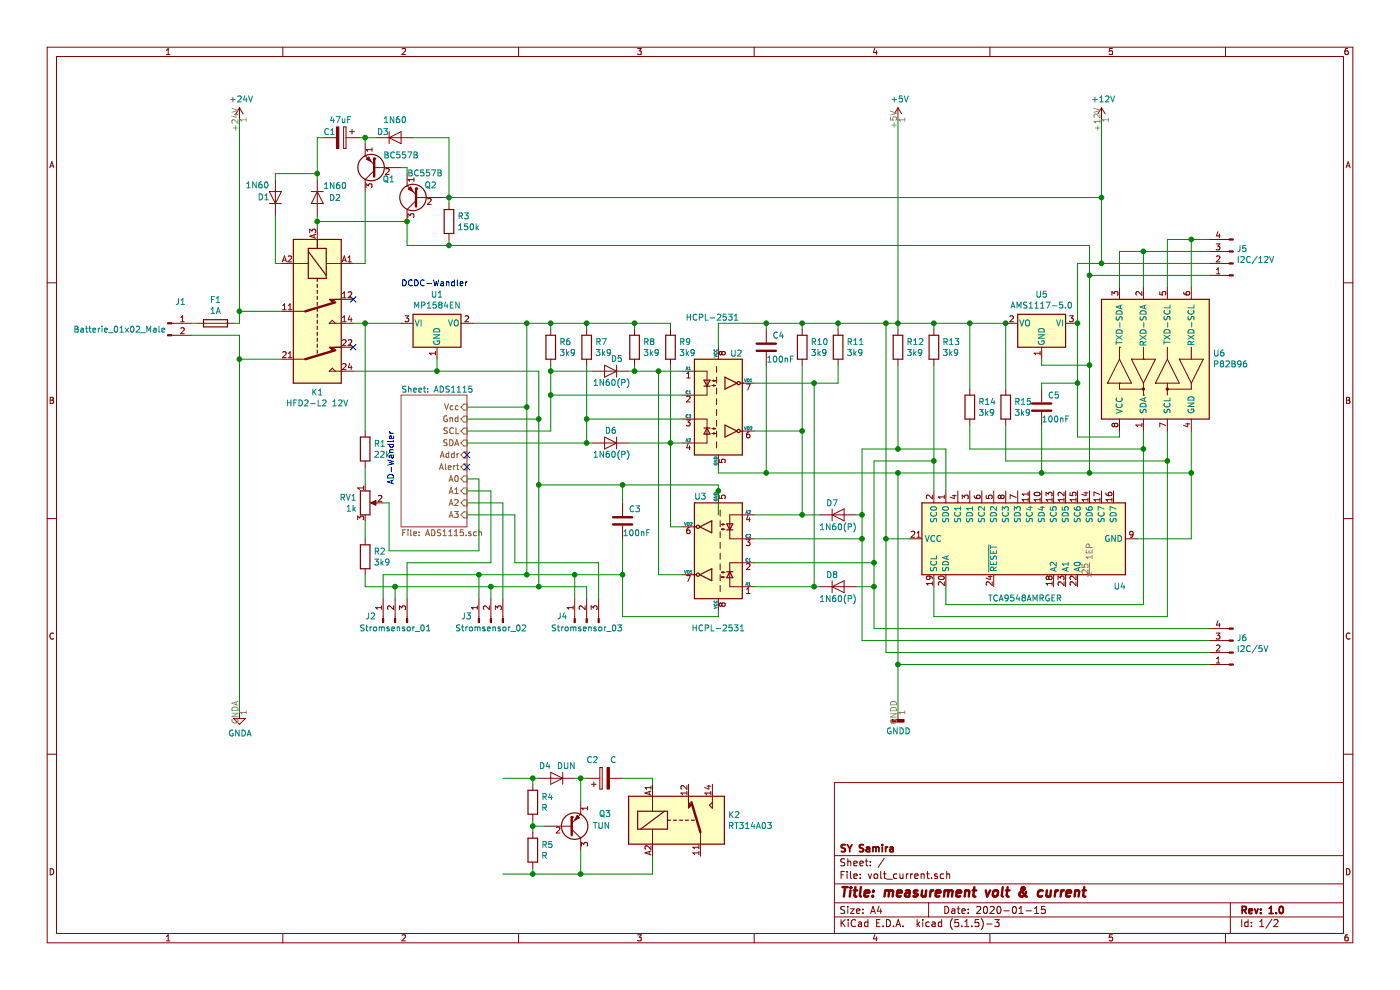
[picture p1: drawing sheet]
EESchema Schematic File Version 4
EELAYER 30 0
EELAYER END
$Descr A4 11693 8268
encoding utf-8
Sheet 1 2
Title "measurement volt & current"
Date "2020-01-15"
Rev "1.0"
Comp "SY Samira"
Comment1 ""
Comment2 ""
Comment3 ""
Comment4 ""
$EndDescr
$Comp
L Connector:Conn_01x02_Male J1
U 1 1
P 1400 2700
F 0 "J1" H 1508 2881 50  0000 C CNN
F 1 "Batterie_01x02_Male" H 1000 2650 50  0000 C CNN
F 2 "Connector_PinSocket_2.54mm:PinSocket_1x02_P2.54mm_Vertical" H 1400 2700 50  0001 C CNN
F 3 "~" H 1400 2700 50  0001 C CNN
	1    1400 2700
	1    0    0    -1  
$EndComp
$Comp
L Isolator:HCPL-063N U2
U 1 1
P 6000 3400
F 0 "U2" H 6150 3850 50  0000 C CNN
F 1 "HCPL-2531" H 5950 4150 50  0000 C CNN
F 2 "Package_SO:SOIC-8_3.9x4.9mm_P1.27mm" H 6000 2700 50  0001 C CNN
F 3 "http://docs.avagotech.com/docs/AV02-0391EN" H 5150 4000 50  0001 C CNN
	1    6000 3400
	1    0    0    -1  
$EndComp
$Comp
L Isolator:HCPL-063N U3
U 1 1
P 6000 4600
F 0 "U3" H 6150 4150 50  0000 C CNN
F 1 "HCPL-2531" H 6000 5250 50  0000 C CNN
F 2 "Package_SO:SOIC-8_3.9x4.9mm_P1.27mm" H 6000 3900 50  0001 C CNN
F 3 "http://docs.avagotech.com/docs/AV02-0391EN" H 5150 5200 50  0001 C CNN
	1    6000 4600
	-1   0    0    1   
$EndComp
Wire Wire Line
	2000 3000 2350 3000
$Comp
L power:GNDA #PWR02
U 1 1
P 2000 5950
F 0 "#PWR02" H 2000 5700 50  0001 C CNN
F 1 "GNDA" H 2005 5777 50  0000 C CNN
F 2 "" H 2000 5950 50  0001 C CNN
F 3 "" H 2000 5950 50  0001 C CNN
	1    2000 5950
	1    0    0    -1  
$EndComp
$Comp
L Device:D D6
U 1 1
P 5100 3700
F 0 "D6" H 5150 3600 50  0000 R CNN
F 1 "1N60(P)" H 5250 3800 50  0000 R CNN
F 2 "Diode_THT:D_5KPW_P12.70mm_Horizontal" H 5100 3700 50  0001 C CNN
F 3 "~" H 5100 3700 50  0001 C CNN
	1    5100 3700
	-1   0    0    1   
$EndComp
$Comp
L Device:D D5
U 1 1
P 5100 3100
F 0 "D5" H 5100 3000 50  0000 R CNN
F 1 "1N60(P)" H 5250 3200 50  0000 R CNN
F 2 "Diode_THT:D_5KPW_P12.70mm_Horizontal" H 5100 3100 50  0001 C CNN
F 3 "~" H 5100 3100 50  0001 C CNN
	1    5100 3100
	-1   0    0    1   
$EndComp
$Comp
L Device:R R7
U 1 1
P 4900 2900
F 0 "R7" H 4970 2946 50  0000 L CNN
F 1 "3k9" H 4970 2855 50  0000 L CNN
F 2 "Resistor_THT:R_Axial_DIN0207_L6.3mm_D2.5mm_P10.16mm_Horizontal" V 4830 2900 50  0001 C CNN
F 3 "~" H 4900 2900 50  0001 C CNN
	1    4900 2900
	1    0    0    -1  
$EndComp
$Comp
L Device:R R6
U 1 1
P 4600 2900
F 0 "R6" H 4670 2946 50  0000 L CNN
F 1 "3k9" H 4670 2855 50  0000 L CNN
F 2 "Resistor_THT:R_Axial_DIN0207_L6.3mm_D2.5mm_P10.16mm_Horizontal" V 4530 2900 50  0001 C CNN
F 3 "~" H 4600 2900 50  0001 C CNN
	1    4600 2900
	1    0    0    -1  
$EndComp
Wire Wire Line
	4900 2750 4900 2700
$Comp
L Device:R R9
U 1 1
P 5600 2900
F 0 "R9" H 5670 2946 50  0000 L CNN
F 1 "3k9" H 5670 2855 50  0000 L CNN
F 2 "Resistor_THT:R_Axial_DIN0207_L6.3mm_D2.5mm_P10.16mm_Horizontal" V 5530 2900 50  0001 C CNN
F 3 "~" H 5600 2900 50  0001 C CNN
	1    5600 2900
	1    0    0    -1  
$EndComp
$Comp
L Device:R R8
U 1 1
P 5300 2900
F 0 "R8" H 5370 2946 50  0000 L CNN
F 1 "3k9" H 5370 2855 50  0000 L CNN
F 2 "Resistor_THT:R_Axial_DIN0207_L6.3mm_D2.5mm_P10.16mm_Horizontal" V 5230 2900 50  0001 C CNN
F 3 "~" H 5300 2900 50  0001 C CNN
	1    5300 2900
	1    0    0    -1  
$EndComp
Wire Wire Line
	6000 3950 6000 3900
$Comp
L Device:D D3
U 1 1
P 3300 1150
F 0 "D3" H 3250 1200 50  0000 R CNN
F 1 "1N60" H 3400 1300 50  0000 R CNN
F 2 "Diode_THT:D_5KPW_P12.70mm_Horizontal" H 3300 1150 50  0001 C CNN
F 3 "~" H 3300 1150 50  0001 C CNN
	1    3300 1150
	1    0    0    -1  
$EndComp
$Comp
L Device:R R10
U 1 1
P 6700 2900
F 0 "R10" H 6770 2946 50  0000 L CNN
F 1 "3k9" H 6770 2855 50  0000 L CNN
F 2 "Resistor_THT:R_Axial_DIN0207_L6.3mm_D2.5mm_P10.16mm_Horizontal" V 6630 2900 50  0001 C CNN
F 3 "~" H 6700 2900 50  0001 C CNN
	1    6700 2900
	1    0    0    -1  
$EndComp
$Comp
L Device:R R11
U 1 1
P 7000 2900
F 0 "R11" H 7070 2946 50  0000 L CNN
F 1 "3k9" H 7070 2855 50  0000 L CNN
F 2 "Resistor_THT:R_Axial_DIN0207_L6.3mm_D2.5mm_P10.16mm_Horizontal" V 6930 2900 50  0001 C CNN
F 3 "~" H 7000 2900 50  0001 C CNN
	1    7000 2900
	1    0    0    -1  
$EndComp
$Comp
L Device:D D8
U 1 1
P 7000 4900
F 0 "D8" H 6950 5000 50  0000 C CNN
F 1 "1N60(P)" H 7000 4800 50  0000 C CNN
F 2 "Diode_THT:D_5KPW_P12.70mm_Horizontal" H 7000 4900 50  0001 C CNN
F 3 "~" H 7000 4900 50  0001 C CNN
	1    7000 4900
	1    0    0    -1  
$EndComp
$Comp
L Device:D D7
U 1 1
P 7000 4300
F 0 "D7" H 6950 4400 50  0000 C CNN
F 1 "1N60(P)" H 7000 4200 50  0000 C CNN
F 2 "Diode_THT:D_5KPW_P12.70mm_Horizontal" H 7000 4300 50  0001 C CNN
F 3 "~" H 7000 4300 50  0001 C CNN
	1    7000 4300
	1    0    0    -1  
$EndComp
$Comp
L power:GNDD #PWR04
U 1 1
P 7500 5950
F 0 "#PWR04" H 7500 5700 50  0001 C CNN
F 1 "GNDD" H 7504 5795 50  0000 C CNN
F 2 "" H 7500 5950 50  0001 C CNN
F 3 "" H 7500 5950 50  0001 C CNN
	1    7500 5950
	1    0    0    -1  
$EndComp
NoConn ~ 2950 2500
NoConn ~ 2950 2900
$Comp
L Device:R R2
U 1 1
P 3050 4650
F 0 "R2" H 3120 4696 50  0000 L CNN
F 1 "3k9" H 3120 4605 50  0000 L CNN
F 2 "Resistor_THT:R_Axial_DIN0207_L6.3mm_D2.5mm_P10.16mm_Horizontal" V 2980 4650 50  0001 C CNN
F 3 "~" H 3050 4650 50  0001 C CNN
	1    3050 4650
	1    0    0    -1  
$EndComp
Wire Wire Line
	3050 4350 3050 4500
$Comp
L Device:R_POT RV1
U 1 1
P 3050 4200
F 0 "RV1" H 2981 4246 50  0000 R CNN
F 1 "1k" H 2981 4155 50  0000 R CNN
F 2 "Potentiometer_THT:Potentiometer_Alps_RK09K_Single_Horizontal" H 3050 4200 50  0001 C CNN
F 3 "~" H 3050 4200 50  0001 C CNN
	1    3050 4200
	1    0    0    -1  
$EndComp
Wire Wire Line
	3050 3900 3050 4050
$Comp
L Device:R R1
U 1 1
P 3050 3750
F 0 "R1" H 3120 3796 50  0000 L CNN
F 1 "22k" H 3120 3705 50  0000 L CNN
F 2 "Resistor_THT:R_Axial_DIN0207_L6.3mm_D2.5mm_P10.16mm_Horizontal" V 2980 3750 50  0001 C CNN
F 3 "~" H 3050 3750 50  0001 C CNN
	1    3050 3750
	1    0    0    -1  
$EndComp
Wire Wire Line
	4900 2700 4600 2700
Wire Wire Line
	4600 2700 4600 2750
Connection ~ 4900 2700
Wire Wire Line
	5600 2700 5600 2750
Connection ~ 4600 2700
Wire Wire Line
	5300 2700 5300 2750
Wire Wire Line
	4600 3050 4600 3100
Connection ~ 5300 2700
Wire Wire Line
	4900 3050 4900 3500
Wire Wire Line
	4600 3300 5700 3300
Connection ~ 5300 3100
Wire Wire Line
	5300 3100 5500 3100
Wire Wire Line
	5600 3700 5700 3700
Wire Wire Line
	6000 2700 6000 2900
$Comp
L power:+24V #PWR01
U 1 1
P 2000 1000
F 0 "#PWR01" H 2000 850 50  0001 C CNN
F 1 "+24V" H 2015 1173 50  0000 C CNN
F 2 "" H 2000 1000 50  0001 C CNN
F 3 "" H 2000 1000 50  0001 C CNN
	1    2000 1000
	1    0    0    -1  
$EndComp
Wire Wire Line
	2350 2600 2000 2600
Connection ~ 5600 3700
Connection ~ 4600 3100
Wire Wire Line
	4600 3100 4600 3300
Wire Wire Line
	4900 3700 4900 3500
Connection ~ 4900 3500
Wire Wire Line
	4900 2700 5300 2700
Wire Wire Line
	4600 3300 4600 3600
Connection ~ 4600 3300
Wire Wire Line
	5600 3050 5600 3700
Wire Wire Line
	5300 3050 5300 3100
Wire Wire Line
	2000 2800 1600 2800
Text Notes 3300 4050 1    50   ~ 0
AD-Wandler
$Sheet
S 3350 3300 550  1100
U 5E1F6B8F
F0 "ADS1115" 50
F1 "ADS1115.sch" 50
F2 "Gnd" I R 3900 3500 50 
F3 "Vcc" I R 3900 3400 50 
F4 "Addr" I R 3900 3800 50 
F5 "Alert" I R 3900 3900 50 
F6 "A0" I R 3900 4000 50 
F7 "A1" I R 3900 4100 50 
F8 "A2" I R 3900 4200 50 
F9 "A3" I R 3900 4300 50 
F10 "SCL" I R 3900 3600 50 
F11 "SDA" I R 3900 3700 50 
$EndSheet
Text Notes 3350 2400 0    50   ~ 0
DCDC-Wandler
$Comp
L Device:C C4
U 1 1
P 6400 2900
F 0 "C4" H 6450 3000 50  0000 L CNN
F 1 "100nF" H 6400 2800 50  0000 L CNN
F 2 "" H 6438 2750 50  0001 C CNN
F 3 "~" H 6400 2900 50  0001 C CNN
	1    6400 2900
	1    0    0    -1  
$EndComp
$Comp
L Relay:RT42xFxx K1
U 1 1
P 2650 2600
F 0 "K1" V 3325 2600 50  0000 C CNN
F 1 "HFD2-L2 12V" V 3416 2600 50  0000 C CNN
F 2 "Relay_THT:Relay_DPDT_Schrack-RT2-FormC-Dual-Coil_RM5mm" H 2650 2600 50  0001 C CNN
F 3 "http://www.te.com/commerce/DocumentDelivery/DDEController?Action=showdoc&DocId=Data+Sheet%7FRT2_bistable%7F1116%7Fpdf%7FEnglish%7FENG_DS_RT2_bistable_1116.pdf%7F1-1415537-8" H 2650 2600 50  0001 C CNN
	1    2650 2600
	0    1    1    0   
$EndComp
$Comp
L Transistor_BJT:2N3905 Q2
U 1 1
P 3500 1650
F 0 "Q2" H 3350 1550 50  0000 L CNN
F 1 "BC557B" H 3300 1450 50  0000 L CNN
F 2 "Package_TO_SOT_THT:TO-92_Inline" H 3700 1575 50  0001 L CIN
F 3 "https://www.fairchildsemi.com/datasheets/2N/2N3905.pdf" H 3500 1650 50  0001 L CNN
	1    3500 1650
	-1   0    0    1   
$EndComp
$Comp
L Transistor_BJT:2N3905 Q1
U 1 1
P 3150 1400
F 0 "Q1" H 3000 1500 50  0000 L CNN
F 1 "BC557B" H 2800 1300 50  0000 L CNN
F 2 "Package_TO_SOT_THT:TO-92_Inline" H 3350 1325 50  0001 L CIN
F 3 "https://www.fairchildsemi.com/datasheets/2N/2N3905.pdf" H 3150 1400 50  0001 L CNN
	1    3150 1400
	-1   0    0    1   
$EndComp
$Comp
L Device:D D1
U 1 1
P 2300 1650
F 0 "D1" V 2300 1800 50  0000 R CNN
F 1 "1N60" V 2400 1900 50  0000 R CNN
F 2 "Diode_THT:D_5KPW_P12.70mm_Horizontal" H 2300 1650 50  0001 C CNN
F 3 "~" H 2300 1650 50  0001 C CNN
	1    2300 1650
	0    -1   -1   0   
$EndComp
$Comp
L Device:D D2
U 1 1
P 2650 1650
F 0 "D2" V 2650 1850 50  0000 R CNN
F 1 "1N60" V 2550 1900 50  0000 R CNN
F 2 "Diode_THT:D_5KPW_P12.70mm_Horizontal" H 2650 1650 50  0001 C CNN
F 3 "~" H 2650 1650 50  0001 C CNN
	1    2650 1650
	0    1    1    0   
$EndComp
$Comp
L Device:CP C1
U 1 1
P 2850 1150
F 0 "C1" V 2800 1000 50  0000 L CNN
F 1 "47uF" V 2700 1050 50  0000 L CNN
F 2 "" H 2888 1000 50  0001 C CNN
F 3 "~" H 2850 1150 50  0001 C CNN
	1    2850 1150
	0    1    1    0   
$EndComp
Wire Wire Line
	2350 2200 2300 2200
$Comp
L Device:R R3
U 1 1
P 3750 1850
F 0 "R3" H 3820 1896 50  0000 L CNN
F 1 "150k" H 3820 1805 50  0000 L CNN
F 2 "Resistor_THT:R_Axial_DIN0207_L6.3mm_D2.5mm_P10.16mm_Horizontal" V 3680 1850 50  0001 C CNN
F 3 "~" H 3750 1850 50  0001 C CNN
	1    3750 1850
	1    0    0    -1  
$EndComp
Wire Wire Line
	2650 1500 2650 1450
Wire Wire Line
	2650 1450 2300 1450
Connection ~ 2650 1450
Wire Wire Line
	2300 1500 2300 1450
Wire Wire Line
	2300 1800 2300 2200
$Comp
L Device:D D4
U 1 1
P 4650 6500
F 0 "D4" H 4800 6400 50  0000 R CNN
F 1 "DUN" H 4650 6400 50  0000 R CNN
F 2 "Diode_THT:D_5KPW_P12.70mm_Horizontal" H 4650 6500 50  0001 C CNN
F 3 "~" H 4650 6500 50  0001 C CNN
	1    4650 6500
	-1   0    0    1   
$EndComp
$Comp
L Device:R R5
U 1 1
P 4450 7100
F 0 "R5" H 4520 7146 50  0000 L CNN
F 1 "R" H 4520 7055 50  0000 L CNN
F 2 "Resistor_THT:R_Axial_DIN0207_L6.3mm_D2.5mm_P10.16mm_Horizontal" V 4380 7100 50  0001 C CNN
F 3 "~" H 4450 7100 50  0001 C CNN
	1    4450 7100
	1    0    0    -1  
$EndComp
$Comp
L Transistor_BJT:2N3905 Q3
U 1 1
P 4750 6900
F 0 "Q3" H 5000 6800 50  0000 L CNN
F 1 "TUN" H 4950 6900 50  0000 L CNN
F 2 "Package_TO_SOT_THT:TO-92_Inline" H 4950 6825 50  0001 L CIN
F 3 "https://www.fairchildsemi.com/datasheets/2N/2N3905.pdf" H 4750 6900 50  0001 L CNN
	1    4750 6900
	1    0    0    1   
$EndComp
$Comp
L Device:CP C2
U 1 1
P 5050 6500
F 0 "C2" V 5200 6550 50  0000 L CNN
F 1 "C" V 5200 6400 50  0000 L CNN
F 2 "" H 5088 6350 50  0001 C CNN
F 3 "~" H 5050 6500 50  0001 C CNN
	1    5050 6500
	0    -1   -1   0   
$EndComp
Wire Wire Line
	3400 1850 3400 2050
Wire Wire Line
	3750 2050 3750 2000
Connection ~ 3750 2050
Wire Wire Line
	3750 1650 3750 1700
Wire Wire Line
	3050 1600 3050 2200
Wire Wire Line
	3350 1400 3400 1400
Wire Wire Line
	3400 1400 3400 1450
Connection ~ 3400 1850
Wire Wire Line
	3750 1650 3750 1150
Connection ~ 3750 1650
Wire Wire Line
	3150 1150 3050 1150
Wire Wire Line
	3050 1150 3050 1200
Wire Wire Line
	3450 1150 3750 1150
Wire Wire Line
	2650 1800 2650 1850
Wire Wire Line
	2950 2200 3050 2200
Connection ~ 2650 1850
Wire Wire Line
	2650 1850 2650 1900
Wire Wire Line
	2650 1850 3400 1850
Wire Wire Line
	3050 1150 3000 1150
Connection ~ 3050 1150
Wire Wire Line
	2700 1150 2650 1150
Wire Wire Line
	2650 1150 2650 1450
$Comp
L Relay:RT314A03 K2
U 1 1
P 5650 6850
F 0 "K2" H 6080 6896 50  0000 L CNN
F 1 "RT314A03" H 6080 6805 50  0000 L CNN
F 2 "Relay_THT:Relay_SPDT_Schrack-RT1-16A-FormC_RM5mm" H 7200 6800 50  0001 C CNN
F 3 "https://www.te.com/commerce/DocumentDelivery/DDEController?Action=srchrtrv&DocNm=RT1_bistable&DocType=DS&DocLang=English" H 5650 6850 50  0001 C CNN
	1    5650 6850
	1    0    0    -1  
$EndComp
Wire Wire Line
	5200 6500 5450 6500
Wire Wire Line
	5450 6500 5450 6550
$Comp
L Device:R R4
U 1 1
P 4450 6700
F 0 "R4" H 4520 6746 50  0000 L CNN
F 1 "R" H 4520 6655 50  0000 L CNN
F 2 "Resistor_THT:R_Axial_DIN0207_L6.3mm_D2.5mm_P10.16mm_Horizontal" V 4380 6700 50  0001 C CNN
F 3 "~" H 4450 6700 50  0001 C CNN
	1    4450 6700
	1    0    0    -1  
$EndComp
Wire Wire Line
	4800 6500 4850 6500
Connection ~ 4850 6500
Wire Wire Line
	4850 6500 4900 6500
Wire Wire Line
	4850 6500 4850 6700
Wire Wire Line
	4850 7300 4450 7300
Wire Wire Line
	4450 7300 4450 7250
Wire Wire Line
	4850 7300 5450 7300
Connection ~ 4850 7300
Wire Wire Line
	4850 7100 4850 7300
Wire Wire Line
	5450 7150 5450 7300
Wire Wire Line
	4550 6900 4450 6900
Wire Wire Line
	4450 6900 4450 6950
Wire Wire Line
	4450 6850 4450 6900
Connection ~ 4450 6900
Wire Wire Line
	4450 6550 4450 6500
Wire Wire Line
	4450 6500 4500 6500
Wire Wire Line
	4200 6500 4450 6500
Connection ~ 4450 6500
Wire Wire Line
	4200 7300 4450 7300
Connection ~ 4450 7300
$Comp
L Regulator_Linear:AMS1117-5.0 U?
U 1 1
P 3650 2700
AR Path="/5E40E516/5F31F3A8" Ref="U?"  Part="1" 
AR Path="/5F31F3A8" Ref="U1"  Part="1" 
F 0 "U1" H 3650 2942 50  0000 C CNN
F 1 "MP1584EN" H 3650 2851 50  0000 C CNN
F 2 "Package_TO_SOT_SMD:SOT-223-3_TabPin2" H 3650 2900 50  0001 C CNN
F 3 "http://www.advanced-monolithic.com/pdf/ds1117.pdf" H 3750 2450 50  0001 C CNN
	1    3650 2700
	1    0    0    -1  
$EndComp
$Comp
L power:+5V #PWR03
U 1 1
P 7500 1000
F 0 "#PWR03" H 7500 850 50  0001 C CNN
F 1 "+5V" H 7515 1173 50  0000 C CNN
F 2 "" H 7500 1000 50  0001 C CNN
F 3 "" H 7500 1000 50  0001 C CNN
	1    7500 1000
	1    0    0    -1  
$EndComp
$Comp
L Connector:Conn_01x03_Male J2
U 1 1
P 3300 5200
F 0 "J2" V 3350 5450 50  0000 R CNN
F 1 "Stromsensor_01" V 3250 5500 50  0000 R CNN
F 2 "" H 3300 5200 50  0001 C CNN
F 3 "~" H 3300 5200 50  0001 C CNN
	1    3300 5200
	0    -1   -1   0   
$EndComp
$Comp
L Connector:Conn_01x03_Male J3
U 1 1
P 4100 5200
F 0 "J3" V 4150 5450 50  0000 R CNN
F 1 "Stromsensor_02" V 4050 5500 50  0000 R CNN
F 2 "" H 4100 5200 50  0001 C CNN
F 3 "~" H 4100 5200 50  0001 C CNN
	1    4100 5200
	0    -1   -1   0   
$EndComp
$Comp
L Connector:Conn_01x03_Male J4
U 1 1
P 4900 5200
F 0 "J4" V 4950 5450 50  0000 R CNN
F 1 "Stromsensor_03" V 4850 5500 50  0000 R CNN
F 2 "" H 4900 5200 50  0001 C CNN
F 3 "~" H 4900 5200 50  0001 C CNN
	1    4900 5200
	0    -1   -1   0   
$EndComp
$Comp
L Device:C C3
U 1 1
P 5200 4350
F 0 "C3" H 5250 4450 50  0000 L CNN
F 1 "100nF" H 5200 4250 50  0000 L CNN
F 2 "" H 5238 4200 50  0001 C CNN
F 3 "~" H 5200 4350 50  0001 C CNN
	1    5200 4350
	1    0    0    -1  
$EndComp
$Comp
L Device:Fuse F1
U 1 1
P 1800 2700
F 0 "F1" V 1603 2700 50  0000 C CNN
F 1 "1A" V 1694 2700 50  0000 C CNN
F 2 "" V 1730 2700 50  0001 C CNN
F 3 "~" H 1800 2700 50  0001 C CNN
	1    1800 2700
	0    1    1    0   
$EndComp
Wire Wire Line
	2000 2700 1950 2700
Wire Wire Line
	1650 2700 1600 2700
$Comp
L Device:R R12
U 1 1
P 7500 2900
F 0 "R12" H 7570 2946 50  0000 L CNN
F 1 "3k9" H 7570 2855 50  0000 L CNN
F 2 "Resistor_THT:R_Axial_DIN0207_L6.3mm_D2.5mm_P10.16mm_Horizontal" V 7430 2900 50  0001 C CNN
F 3 "~" H 7500 2900 50  0001 C CNN
	1    7500 2900
	1    0    0    -1  
$EndComp
$Comp
L Device:R R13
U 1 1
P 7800 2900
F 0 "R13" H 7870 2946 50  0000 L CNN
F 1 "3k9" H 7870 2855 50  0000 L CNN
F 2 "Resistor_THT:R_Axial_DIN0207_L6.3mm_D2.5mm_P10.16mm_Horizontal" V 7730 2900 50  0001 C CNN
F 3 "~" H 7800 2900 50  0001 C CNN
	1    7800 2900
	1    0    0    -1  
$EndComp
$Comp
L Regulator_Linear:AMS1117-5.0 U5
U 1 1
P 8700 2700
F 0 "U5" H 8700 2942 50  0000 C CNN
F 1 "AMS1117-5.0" H 8700 2851 50  0000 C CNN
F 2 "Package_TO_SOT_SMD:SOT-223-3_TabPin2" H 8700 2900 50  0001 C CNN
F 3 "http://www.advanced-monolithic.com/pdf/ds1117.pdf" H 8800 2450 50  0001 C CNN
	1    8700 2700
	-1   0    0    -1  
$EndComp
$Comp
L Interface_Expansion:P82B96 U6
U 1 1
P 9650 3000
F 0 "U6" V 9696 2520 50  0000 R CNN
F 1 "P82B96" V 9605 2520 50  0000 R CNN
F 2 "" H 9650 3000 50  0001 C CNN
F 3 "http://www.nxp.com/documents/data_sheet/P82B96.pdf" H 9650 3000 50  0001 C CNN
	1    9650 3000
	0    -1   -1   0   
$EndComp
$Comp
L Connector:Conn_01x04_Male J5
U 1 1
P 10300 2200
F 0 "J5" H 10272 2082 50  0000 R CNN
F 1 "I2C/12V" H 10272 2173 50  0000 R CNN
F 2 "" H 10300 2200 50  0001 C CNN
F 3 "~" H 10300 2200 50  0001 C CNN
	1    10300 2200
	-1   0    0    1   
$EndComp
$Comp
L Connector:Conn_01x04_Male J6
U 1 1
P 10300 5450
F 0 "J6" H 10272 5332 50  0000 R CNN
F 1 "I2C/5V" H 10272 5423 50  0000 R CNN
F 2 "" H 10300 5450 50  0001 C CNN
F 3 "~" H 10300 5450 50  0001 C CNN
	1    10300 5450
	-1   0    0    1   
$EndComp
Wire Wire Line
	9950 2000 9950 2400
Wire Wire Line
	9950 2000 9750 2000
Wire Wire Line
	9750 2000 9750 2400
Connection ~ 9950 2000
Wire Wire Line
	9550 2100 9550 2400
Wire Wire Line
	9550 2100 9350 2100
Wire Wire Line
	9350 2100 9350 2400
Connection ~ 9550 2100
$Comp
L power:+12V #PWR05
U 1 1
P 9200 1000
F 0 "#PWR05" H 9200 850 50  0001 C CNN
F 1 "+12V" H 9215 1173 50  0000 C CNN
F 2 "" H 9200 1000 50  0001 C CNN
F 3 "" H 9200 1000 50  0001 C CNN
	1    9200 1000
	1    0    0    -1  
$EndComp
Connection ~ 9200 2200
Wire Wire Line
	4400 2700 4600 2700
Connection ~ 4500 4900
Connection ~ 4400 4800
Wire Wire Line
	4300 4300 4300 4700
Wire Wire Line
	4200 4200 4200 5000
Wire Wire Line
	5000 4700 5000 5000
Wire Wire Line
	4300 4700 5000 4700
Wire Wire Line
	4900 4900 4900 5000
Wire Wire Line
	4500 4900 4900 4900
Wire Wire Line
	4800 5000 4800 4800
Connection ~ 4800 4800
Wire Wire Line
	4400 4800 4800 4800
Wire Wire Line
	4100 5000 4100 4900
Connection ~ 4100 4900
Wire Wire Line
	4100 4900 4500 4900
Wire Wire Line
	4000 5000 4000 4800
Connection ~ 4000 4800
Wire Wire Line
	4000 4800 4400 4800
Wire Wire Line
	3400 5000 3400 4700
Wire Wire Line
	3300 5000 3300 4900
Connection ~ 3300 4900
Wire Wire Line
	3300 4900 4100 4900
Wire Wire Line
	3200 5000 3200 4800
Wire Wire Line
	3200 4800 4000 4800
Wire Wire Line
	4100 4100 4100 4700
Wire Wire Line
	3400 4700 4100 4700
Wire Wire Line
	4000 4000 4000 4600
Wire Wire Line
	3900 4300 4300 4300
Wire Wire Line
	3900 4200 4200 4200
Wire Wire Line
	3900 4100 4100 4100
Wire Wire Line
	3900 4000 4000 4000
NoConn ~ 3900 3900
NoConn ~ 3900 3800
Wire Wire Line
	3900 3700 4900 3700
Connection ~ 4900 3700
Wire Wire Line
	3900 3600 4600 3600
Wire Wire Line
	3900 3500 4500 3500
Wire Wire Line
	4500 3100 4500 3500
Connection ~ 4500 3500
Wire Wire Line
	4500 3500 4500 4050
Wire Wire Line
	4400 2700 4400 3400
Wire Wire Line
	3900 3400 4400 3400
Connection ~ 4400 3400
Wire Wire Line
	4400 3400 4400 4800
Wire Wire Line
	3250 4600 3250 4200
Wire Wire Line
	3250 4600 4000 4600
Wire Wire Line
	3200 4200 3250 4200
Wire Wire Line
	3050 4800 3050 4900
Wire Wire Line
	3050 4900 3300 4900
Wire Wire Line
	2000 2800 2000 3000
Wire Wire Line
	4400 2700 3950 2700
Connection ~ 4400 2700
Wire Wire Line
	3650 3000 3650 3100
Connection ~ 3650 3100
Wire Wire Line
	3650 3100 4500 3100
Wire Wire Line
	2950 3100 3650 3100
Wire Wire Line
	2950 2700 3050 2700
Wire Wire Line
	3050 3600 3050 2700
Connection ~ 3050 2700
Wire Wire Line
	3050 2700 3350 2700
Connection ~ 2000 2600
Wire Wire Line
	2000 2600 2000 2700
Connection ~ 2000 3000
Wire Wire Line
	9550 3750 9550 3600
Wire Wire Line
	9750 3850 9750 3600
Wire Wire Line
	9100 3950 9950 3950
Wire Wire Line
	9950 3950 9950 3600
Wire Wire Line
	9000 3650 9350 3650
Wire Wire Line
	9350 3650 9350 3600
Wire Wire Line
	9000 2200 9200 2200
$Comp
L Device:C C5
U 1 1
P 8700 3400
F 0 "C5" H 8750 3500 50  0000 L CNN
F 1 "100nF" H 8700 3300 50  0000 L CNN
F 2 "" H 8738 3250 50  0001 C CNN
F 3 "~" H 8700 3400 50  0001 C CNN
	1    8700 3400
	1    0    0    -1  
$EndComp
$Comp
L Device:R R15
U 1 1
P 8400 3400
F 0 "R15" H 8470 3446 50  0000 L CNN
F 1 "3k9" H 8470 3355 50  0000 L CNN
F 2 "Resistor_THT:R_Axial_DIN0207_L6.3mm_D2.5mm_P10.16mm_Horizontal" V 8330 3400 50  0001 C CNN
F 3 "~" H 8400 3400 50  0001 C CNN
	1    8400 3400
	1    0    0    -1  
$EndComp
$Comp
L Device:R R14
U 1 1
P 8100 3400
F 0 "R14" H 8170 3446 50  0000 L CNN
F 1 "3k9" H 8170 3355 50  0000 L CNN
F 2 "Resistor_THT:R_Axial_DIN0207_L6.3mm_D2.5mm_P10.16mm_Horizontal" V 8030 3400 50  0001 C CNN
F 3 "~" H 8100 3400 50  0001 C CNN
	1    8100 3400
	1    0    0    -1  
$EndComp
$Comp
L Interface_Expansion:TCA9548AMRGER U4
U 1 1
P 8500 4500
F 0 "U4" V 8100 3700 50  0000 R CNN
F 1 "TCA9548AMRGER" V 8000 4750 50  0000 R CNN
F 2 "Package_DFN_QFN:Texas_RGE0024C_EP2.1x2.1mm" H 8500 3500 50  0001 C CNN
F 3 "http://www.ti.com/lit/ds/symlink/tca9548a.pdf" H 8550 4750 50  0001 C CNN
	1    8500 4500
	0    -1   -1   0   
$EndComp
Connection ~ 9950 3950
Connection ~ 9550 3750
Connection ~ 9750 3850
Wire Wire Line
	9100 3950 8700 3950
Connection ~ 9100 3950
Wire Wire Line
	9100 2300 9100 3050
Wire Wire Line
	9000 2200 9000 2700
Connection ~ 9000 2700
Wire Wire Line
	9000 2700 9000 3200
Wire Wire Line
	8700 3000 8700 3050
Wire Wire Line
	8700 3050 9100 3050
Connection ~ 9100 3050
Wire Wire Line
	9100 3050 9100 3950
Wire Wire Line
	8700 3250 8700 3200
Wire Wire Line
	8700 3200 9000 3200
Connection ~ 9000 3200
Wire Wire Line
	9000 3200 9000 3650
Wire Wire Line
	8700 3550 8700 3950
Connection ~ 8700 3950
Wire Wire Line
	9500 4500 9950 4500
Wire Wire Line
	9950 3950 9950 4500
Wire Wire Line
	7800 3850 7800 4100
Wire Wire Line
	7900 3750 7900 4100
Wire Wire Line
	7800 5150 9750 5150
Wire Wire Line
	7800 4900 7800 5150
Wire Wire Line
	9750 3850 9750 5150
Wire Wire Line
	9550 5050 7900 5050
Wire Wire Line
	9550 3750 9550 5050
Wire Wire Line
	7900 4900 7900 5050
Wire Wire Line
	5600 3700 5600 4400
Connection ~ 9100 2300
Wire Wire Line
	9100 2050 9100 2300
Wire Wire Line
	8100 3250 8100 2700
Connection ~ 8100 2700
Wire Wire Line
	8400 3250 8400 2700
Connection ~ 8400 2700
Wire Wire Line
	8100 2700 8400 2700
Wire Wire Line
	8100 3550 8100 3750
Wire Wire Line
	8100 3750 9550 3750
Wire Wire Line
	8400 3550 8400 3850
Wire Wire Line
	8400 3850 9750 3850
Wire Wire Line
	7800 2750 7800 2700
Connection ~ 7800 2700
Wire Wire Line
	7800 2700 8100 2700
Wire Wire Line
	7800 3050 7800 3850
Connection ~ 7800 3850
Wire Wire Line
	7500 2750 7500 2700
Connection ~ 7500 2700
Wire Wire Line
	7500 3050 7500 3750
Connection ~ 7500 3750
Wire Wire Line
	7500 3750 7900 3750
Wire Wire Line
	7400 2700 7400 4500
Connection ~ 7400 2700
Wire Wire Line
	7400 2700 7500 2700
Wire Wire Line
	7500 2700 7800 2700
Wire Wire Line
	7400 4500 7400 5450
Connection ~ 7400 4500
Wire Wire Line
	7400 4500 7600 4500
Wire Wire Line
	7500 3950 7500 5550
Connection ~ 7500 3950
Wire Wire Line
	7500 3950 8700 3950
Wire Wire Line
	7300 3850 7800 3850
Wire Wire Line
	7200 3750 7500 3750
Wire Wire Line
	7200 3750 7200 4300
Connection ~ 6800 3200
Wire Wire Line
	6700 3600 6700 4300
Wire Wire Line
	7000 2750 7000 2700
Connection ~ 7000 2700
Wire Wire Line
	7000 3050 7000 3200
Wire Wire Line
	6800 3200 7000 3200
Wire Wire Line
	6700 2750 6700 2700
Connection ~ 6700 2700
Wire Wire Line
	6700 2700 7000 2700
Wire Wire Line
	6700 3050 6700 3600
Connection ~ 6700 3600
Wire Wire Line
	6400 2750 6400 2700
Connection ~ 6400 2700
Wire Wire Line
	6400 2700 6700 2700
Wire Wire Line
	6400 3050 6400 3950
Connection ~ 6400 3950
Wire Wire Line
	6400 3950 7500 3950
Wire Wire Line
	7000 2700 7400 2700
Wire Wire Line
	7500 5550 7500 5950
Connection ~ 7500 5550
Wire Wire Line
	6000 2700 6400 2700
Wire Wire Line
	6000 3950 6400 3950
Wire Wire Line
	6300 3200 6800 3200
Wire Wire Line
	6300 3600 6700 3600
Wire Wire Line
	3750 2050 9100 2050
Wire Wire Line
	3750 1650 3700 1650
Wire Wire Line
	3400 2050 3750 2050
Wire Wire Line
	5250 3100 5300 3100
Wire Wire Line
	5250 3700 5600 3700
Wire Wire Line
	5500 3100 5500 4800
Connection ~ 5500 3100
Wire Wire Line
	5500 3100 5700 3100
Wire Wire Line
	5200 4800 5200 5150
Connection ~ 5200 4800
Wire Wire Line
	4800 4800 5200 4800
Wire Wire Line
	4950 3100 4600 3100
Wire Wire Line
	4950 3700 4900 3700
Wire Wire Line
	5700 3500 4900 3500
Wire Wire Line
	5300 2700 5600 2700
Wire Wire Line
	2000 1000 2000 2600
Wire Wire Line
	9200 1000 9200 1650
Wire Wire Line
	2000 3000 2000 5950
Connection ~ 9200 1650
Wire Wire Line
	9200 1650 9200 2200
Wire Wire Line
	7500 1000 7500 2700
Wire Wire Line
	3750 1650 9200 1650
Wire Wire Line
	9950 2000 10100 2000
Wire Wire Line
	9550 2100 10100 2100
Wire Wire Line
	9200 2200 10100 2200
Wire Wire Line
	9100 2300 10100 2300
Wire Wire Line
	7300 5250 10100 5250
Wire Wire Line
	7200 5350 10100 5350
Wire Wire Line
	7400 5450 10100 5450
Wire Wire Line
	7500 5550 10100 5550
Connection ~ 4500 4050
Wire Wire Line
	4500 4050 4500 4900
Wire Wire Line
	6000 4050 6000 4100
Wire Wire Line
	4500 4050 5200 4050
Connection ~ 5200 4050
Wire Wire Line
	5200 4050 6000 4050
Connection ~ 6000 4100
Wire Wire Line
	6000 4100 6000 4300
Wire Wire Line
	5700 4400 5600 4400
Wire Wire Line
	5700 4800 5500 4800
Wire Wire Line
	6000 5100 6000 5150
Wire Wire Line
	6000 5150 5200 5150
Wire Wire Line
	6300 4300 6700 4300
Connection ~ 6700 4300
Wire Wire Line
	6700 4300 6850 4300
Wire Wire Line
	7150 4300 7200 4300
Connection ~ 7200 4300
Wire Wire Line
	7200 4300 7200 4500
Wire Wire Line
	6300 4500 7200 4500
Connection ~ 7200 4500
Wire Wire Line
	7300 3850 7300 4700
Connection ~ 7300 4900
Connection ~ 7300 4700
Wire Wire Line
	7300 4700 7300 4900
Wire Wire Line
	6300 4700 7300 4700
Wire Wire Line
	7200 4500 7200 5350
Wire Wire Line
	7150 4900 7300 4900
Wire Wire Line
	7300 4900 7300 5250
Wire Wire Line
	6850 4900 6800 4900
Connection ~ 6800 4900
Wire Wire Line
	6800 4900 6800 3200
Wire Wire Line
	6300 4900 6800 4900
Wire Wire Line
	5200 4500 5200 4800
Wire Wire Line
	5200 4050 5200 4200
$EndSCHEMATC
